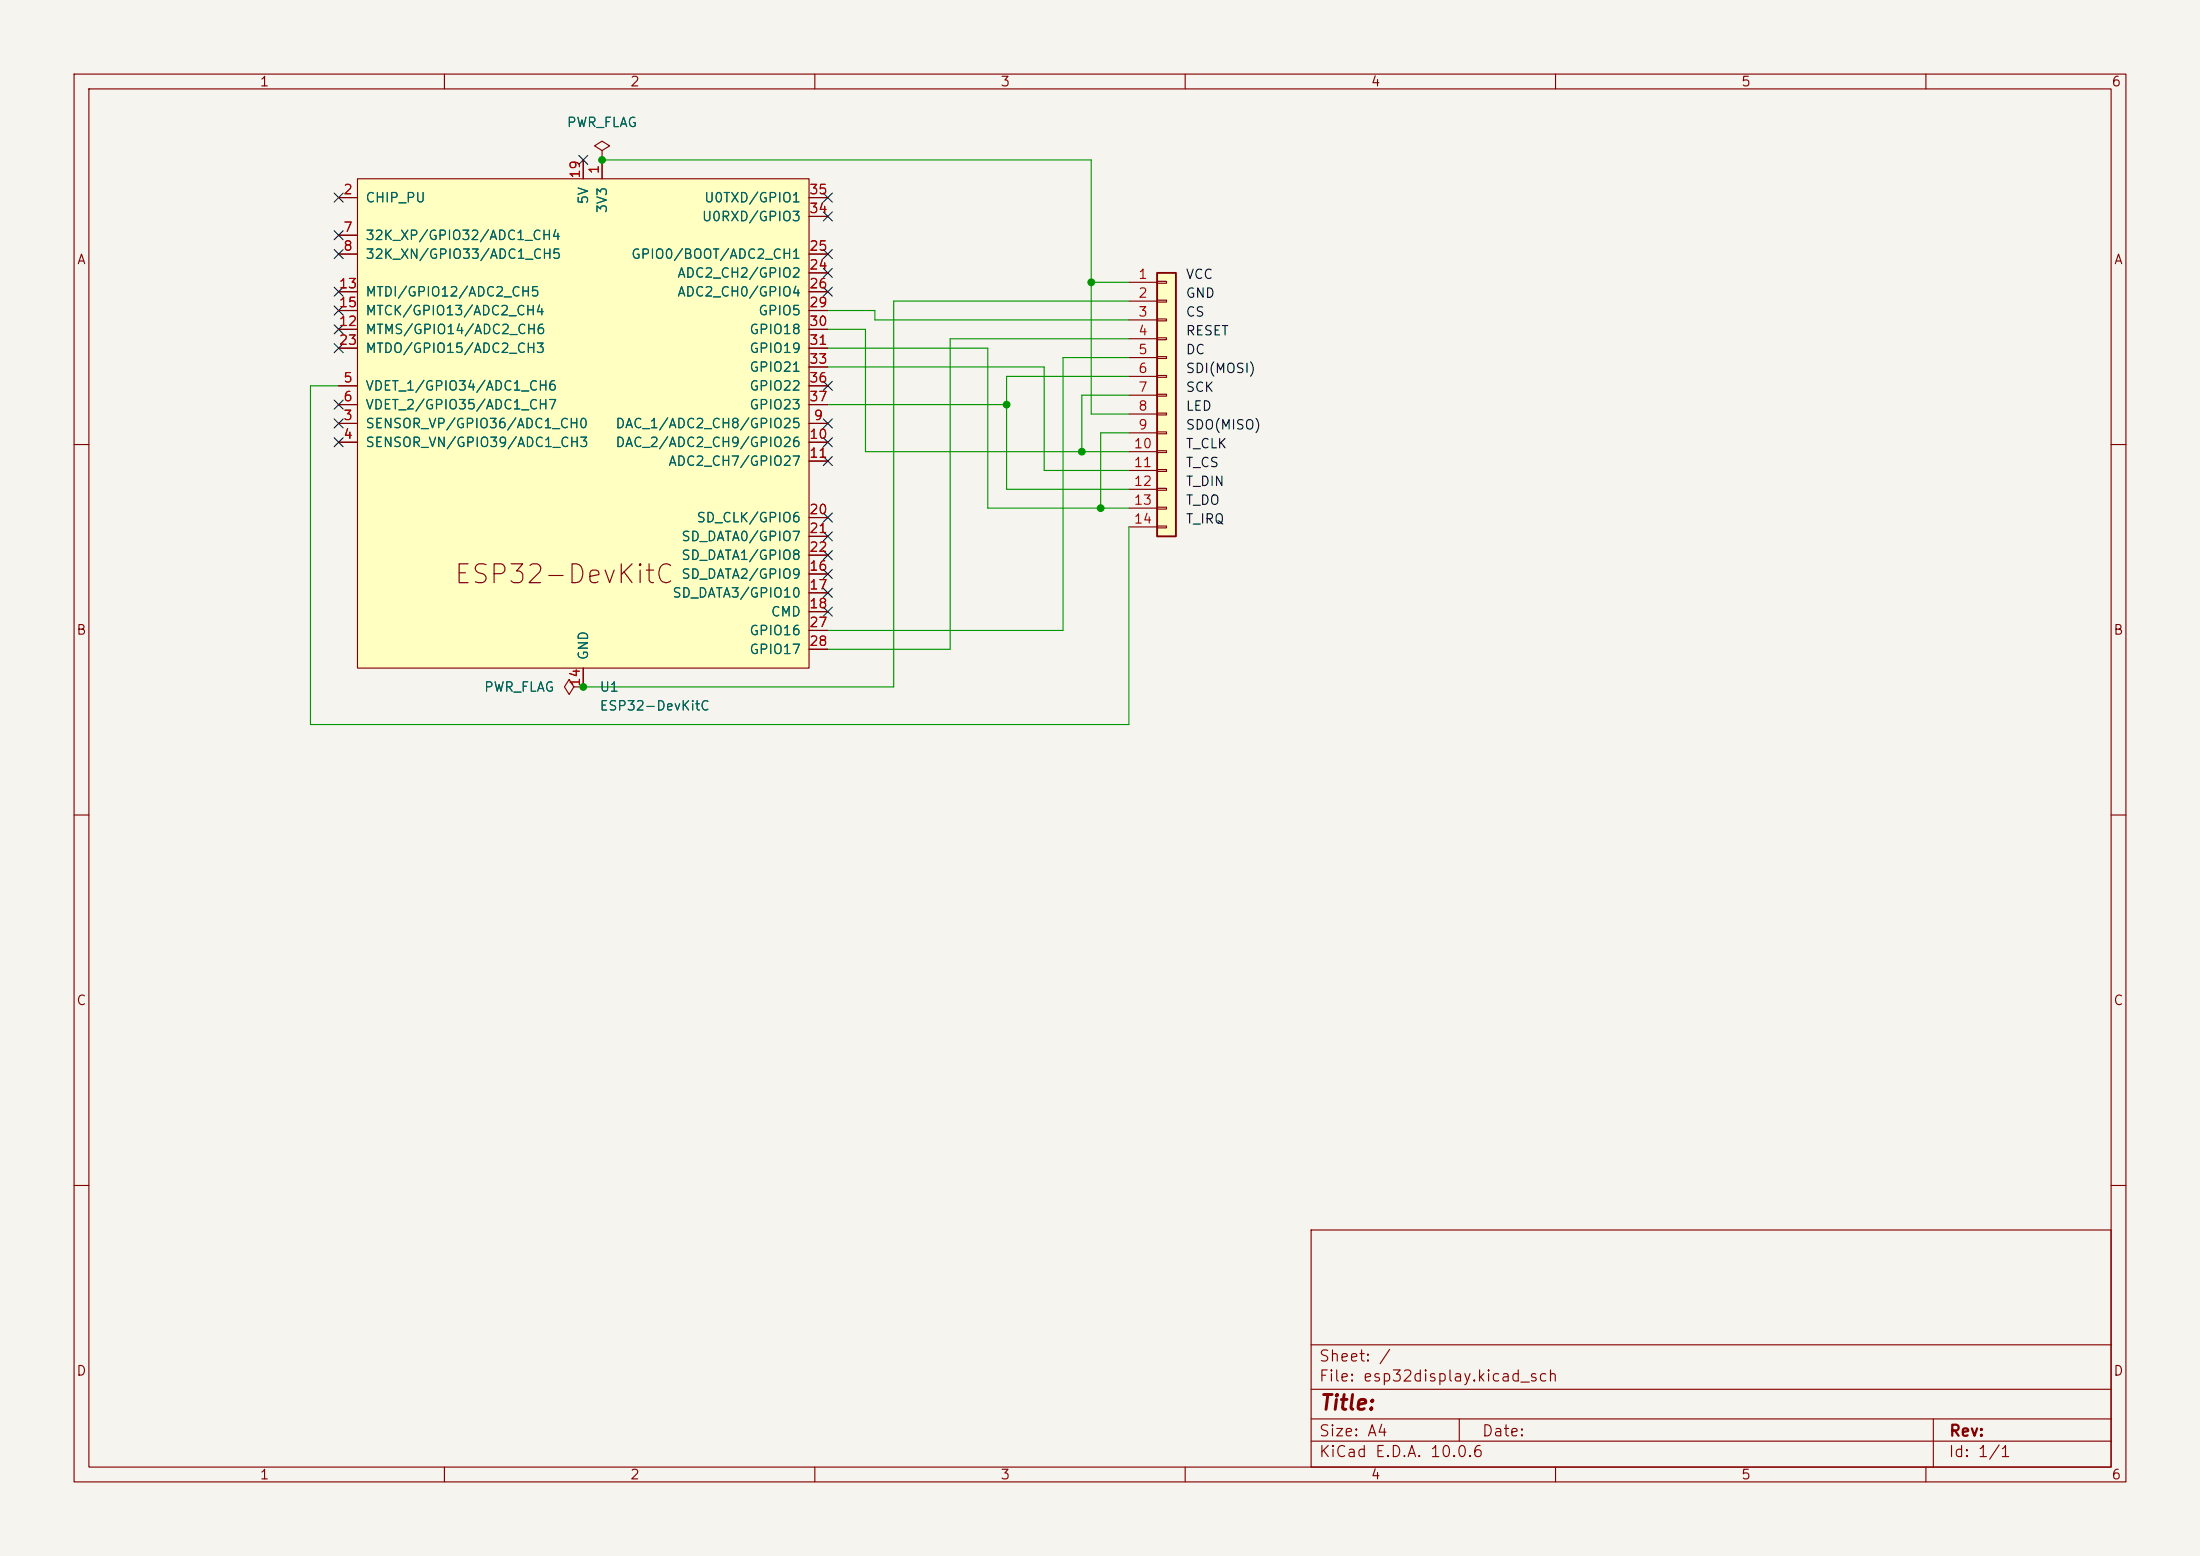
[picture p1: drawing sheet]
(kicad_sch
 (version 20260306)
 (generator "eeschema")
 (generator_version "10.0")
 (paper "A4")
 (lib_symbols
  (symbol "Connector_Generic:Conn_01x14"
   (pin_names
    (offset 1.016) (hide yes)) (exclude_from_sim no) (in_bom yes) (on_board yes)
   (in_pos_files yes)
   (duplicate_pin_numbers_are_jumpers no)
   (property "Reference" "J" (at 0 17.78 0) (show_name no) (do_not_autoplace no) (effects (font (size 1.27 1.27))))
   (property "Value" "Conn_01x14" (at 0 -20.32 0) (show_name no) (do_not_autoplace no) (effects (font (size 1.27 1.27))))
   (property "Footprint" "" (at 0 0 0) (show_name no) (do_not_autoplace no) (hide yes) (effects (font (size 1.27 1.27))))
   (property "Datasheet" "" (at 0 0 0) (show_name no) (do_not_autoplace no) (hide yes) (effects (font (size 1.27 1.27))))
   (property "Description" "Generic connector, single row, 01x14, script generated (kicad-library-utils/schlib/autogen/connector/)" (at 0 0 0) (show_name no) (do_not_autoplace no) (hide yes) (effects (font (size 1.27 1.27))))
   (symbol "Conn_01x14_1_1"
    (rectangle (start -1.27 16.51) (end 1.27 -19.05) (stroke (width 0.254) (type default)) (fill (type background)))
    (rectangle (start -1.27 15.367) (end 0 15.113) (stroke (width 0.1524) (type default)) (fill (type none)))
    (rectangle (start -1.27 12.827) (end 0 12.573) (stroke (width 0.1524) (type default)) (fill (type none)))
    (rectangle (start -1.27 10.287) (end 0 10.033) (stroke (width 0.1524) (type default)) (fill (type none)))
    (rectangle (start -1.27 7.747) (end 0 7.493) (stroke (width 0.1524) (type default)) (fill (type none)))
    (rectangle (start -1.27 5.207) (end 0 4.953) (stroke (width 0.1524) (type default)) (fill (type none)))
    (rectangle (start -1.27 2.667) (end 0 2.413) (stroke (width 0.1524) (type default)) (fill (type none)))
    (rectangle (start -1.27 0.127) (end 0 -0.127) (stroke (width 0.1524) (type default)) (fill (type none)))
    (rectangle (start -1.27 -2.413) (end 0 -2.667) (stroke (width 0.1524) (type default)) (fill (type none)))
    (rectangle (start -1.27 -4.953) (end 0 -5.207) (stroke (width 0.1524) (type default)) (fill (type none)))
    (rectangle (start -1.27 -7.493) (end 0 -7.747) (stroke (width 0.1524) (type default)) (fill (type none)))
    (rectangle (start -1.27 -10.033) (end 0 -10.287) (stroke (width 0.1524) (type default)) (fill (type none)))
    (rectangle (start -1.27 -12.573) (end 0 -12.827) (stroke (width 0.1524) (type default)) (fill (type none)))
    (rectangle (start -1.27 -15.113) (end 0 -15.367) (stroke (width 0.1524) (type default)) (fill (type none)))
    (rectangle (start -1.27 -17.653) (end 0 -17.907) (stroke (width 0.1524) (type default)) (fill (type none)))
    (pin passive line (at -5.08 15.24 0) (length 3.81) (name "Pin_1" (effects (font (size 1.27 1.27)))) (number "1" (effects (font (size 1.27 1.27)))))
    (pin passive line (at -5.08 12.7 0) (length 3.81) (name "Pin_2" (effects (font (size 1.27 1.27)))) (number "2" (effects (font (size 1.27 1.27)))))
    (pin passive line (at -5.08 10.16 0) (length 3.81) (name "Pin_3" (effects (font (size 1.27 1.27)))) (number "3" (effects (font (size 1.27 1.27)))))
    (pin passive line (at -5.08 7.62 0) (length 3.81) (name "Pin_4" (effects (font (size 1.27 1.27)))) (number "4" (effects (font (size 1.27 1.27)))))
    (pin passive line (at -5.08 5.08 0) (length 3.81) (name "Pin_5" (effects (font (size 1.27 1.27)))) (number "5" (effects (font (size 1.27 1.27)))))
    (pin passive line (at -5.08 2.54 0) (length 3.81) (name "Pin_6" (effects (font (size 1.27 1.27)))) (number "6" (effects (font (size 1.27 1.27)))))
    (pin passive line (at -5.08 0 0) (length 3.81) (name "Pin_7" (effects (font (size 1.27 1.27)))) (number "7" (effects (font (size 1.27 1.27)))))
    (pin passive line (at -5.08 -2.54 0) (length 3.81) (name "Pin_8" (effects (font (size 1.27 1.27)))) (number "8" (effects (font (size 1.27 1.27)))))
    (pin passive line (at -5.08 -5.08 0) (length 3.81) (name "Pin_9" (effects (font (size 1.27 1.27)))) (number "9" (effects (font (size 1.27 1.27)))))
    (pin passive line (at -5.08 -7.62 0) (length 3.81) (name "Pin_10" (effects (font (size 1.27 1.27)))) (number "10" (effects (font (size 1.27 1.27)))))
    (pin passive line (at -5.08 -10.16 0) (length 3.81) (name "Pin_11" (effects (font (size 1.27 1.27)))) (number "11" (effects (font (size 1.27 1.27)))))
    (pin passive line (at -5.08 -12.7 0) (length 3.81) (name "Pin_12" (effects (font (size 1.27 1.27)))) (number "12" (effects (font (size 1.27 1.27)))))
    (pin passive line (at -5.08 -15.24 0) (length 3.81) (name "Pin_13" (effects (font (size 1.27 1.27)))) (number "13" (effects (font (size 1.27 1.27)))))
    (pin passive line (at -5.08 -17.78 0) (length 3.81) (name "Pin_14" (effects (font (size 1.27 1.27)))) (number "14" (effects (font (size 1.27 1.27))))))
   (embedded_fonts no))
  (symbol "PCM_Espressif:ESP32-DevKitC"
   (pin_names
    (offset 1.016)) (exclude_from_sim no) (in_bom yes) (on_board yes)
   (in_pos_files yes)
   (duplicate_pin_numbers_are_jumpers no)
   (property "Reference" "U" (at -30.48 38.1 0) (show_name no) (do_not_autoplace no) (effects (font (size 1.27 1.27)) (justify left)))
   (property "Value" "ESP32-DevKitC" (at -30.48 35.56 0) (show_name no) (do_not_autoplace no) (effects (font (size 1.27 1.27)) (justify left)))
   (property "Footprint" "PCM_Espressif:ESP32-DevKitC" (at 0 -43.18 0) (show_name no) (do_not_autoplace no) (hide yes) (effects (font (size 1.27 1.27))))
   (property "Datasheet" "https://docs.espressif.com/projects/esp-idf/zh_CN/latest/esp32/hw-reference/esp32/get-started-devkitc.html" (at 0 -45.72 0) (show_name no) (do_not_autoplace no) (hide yes) (effects (font (size 1.27 1.27))))
   (property "Description" "Development Kit" (at 0 0 0) (show_name no) (do_not_autoplace no) (hide yes) (effects (font (size 1.27 1.27))))
   (symbol "ESP32-DevKitC_0_0"
    (text "ESP32-DevKitC" (at -2.54 -20.32 0) (effects (font (size 2.54 2.54))))
    (pin power_in line (at 0 -35.56 90) (length 2.54) (name "GND" (effects (font (size 1.27 1.27)))) (number "14" (effects (font (size 1.27 1.27)))))
    (pin power_in line (at 0 35.56 270) (length 2.54) (name "5V" (effects (font (size 1.27 1.27)))) (number "19" (effects (font (size 1.27 1.27))))))
   (symbol "ESP32-DevKitC_0_1"
    (rectangle (start -30.48 33.02) (end 30.48 -33.02) (stroke (width 0) (type default)) (fill (type background))))
   (symbol "ESP32-DevKitC_1_1"
    (pin power_in line (at 2.54 35.56 270) (length 2.54) (name "3V3" (effects (font (size 1.27 1.27)))) (number "1" (effects (font (size 1.27 1.27)))))
    (pin input line (at -33.02 30.48 0) (length 2.54) (name "CHIP_PU" (effects (font (size 1.27 1.27)))) (number "2" (effects (font (size 1.27 1.27)))))
    (pin input line (at -33.02 0 0) (length 2.54) (name "SENSOR_VP/GPIO36/ADC1_CH0" (effects (font (size 1.27 1.27)))) (number "3" (effects (font (size 1.27 1.27)))))
    (pin input line (at -33.02 -2.54 0) (length 2.54) (name "SENSOR_VN/GPIO39/ADC1_CH3" (effects (font (size 1.27 1.27)))) (number "4" (effects (font (size 1.27 1.27)))))
    (pin input line (at -33.02 5.08 0) (length 2.54) (name "VDET_1/GPIO34/ADC1_CH6" (effects (font (size 1.27 1.27)))) (number "5" (effects (font (size 1.27 1.27)))))
    (pin input line (at -33.02 2.54 0) (length 2.54) (name "VDET_2/GPIO35/ADC1_CH7" (effects (font (size 1.27 1.27)))) (number "6" (effects (font (size 1.27 1.27)))))
    (pin bidirectional line (at -33.02 25.4 0) (length 2.54) (name "32K_XP/GPIO32/ADC1_CH4" (effects (font (size 1.27 1.27)))) (number "7" (effects (font (size 1.27 1.27)))))
    (pin bidirectional line (at -33.02 22.86 0) (length 2.54) (name "32K_XN/GPIO33/ADC1_CH5" (effects (font (size 1.27 1.27)))) (number "8" (effects (font (size 1.27 1.27)))))
    (pin bidirectional line (at 33.02 0 180) (length 2.54) (name "DAC_1/ADC2_CH8/GPIO25" (effects (font (size 1.27 1.27)))) (number "9" (effects (font (size 1.27 1.27)))))
    (pin bidirectional line (at 33.02 -2.54 180) (length 2.54) (name "DAC_2/ADC2_CH9/GPIO26" (effects (font (size 1.27 1.27)))) (number "10" (effects (font (size 1.27 1.27)))))
    (pin bidirectional line (at 33.02 -5.08 180) (length 2.54) (name "ADC2_CH7/GPIO27" (effects (font (size 1.27 1.27)))) (number "11" (effects (font (size 1.27 1.27)))))
    (pin bidirectional line (at -33.02 12.7 0) (length 2.54) (name "MTMS/GPIO14/ADC2_CH6" (effects (font (size 1.27 1.27)))) (number "12" (effects (font (size 1.27 1.27)))))
    (pin bidirectional line (at -33.02 17.78 0) (length 2.54) (name "MTDI/GPIO12/ADC2_CH5" (effects (font (size 1.27 1.27)))) (number "13" (effects (font (size 1.27 1.27)))))
    (pin bidirectional line (at -33.02 15.24 0) (length 2.54) (name "MTCK/GPIO13/ADC2_CH4" (effects (font (size 1.27 1.27)))) (number "15" (effects (font (size 1.27 1.27)))))
    (pin bidirectional line (at 33.02 -20.32 180) (length 2.54) (name "SD_DATA2/GPIO9" (effects (font (size 1.27 1.27)))) (number "16" (effects (font (size 1.27 1.27)))))
    (pin bidirectional line (at 33.02 -22.86 180) (length 2.54) (name "SD_DATA3/GPIO10" (effects (font (size 1.27 1.27)))) (number "17" (effects (font (size 1.27 1.27)))))
    (pin bidirectional line (at 33.02 -25.4 180) (length 2.54) (name "CMD" (effects (font (size 1.27 1.27)))) (number "18" (effects (font (size 1.27 1.27)))))
    (pin bidirectional line (at 33.02 -12.7 180) (length 2.54) (name "SD_CLK/GPIO6" (effects (font (size 1.27 1.27)))) (number "20" (effects (font (size 1.27 1.27)))))
    (pin bidirectional line (at 33.02 -15.24 180) (length 2.54) (name "SD_DATA0/GPIO7" (effects (font (size 1.27 1.27)))) (number "21" (effects (font (size 1.27 1.27)))))
    (pin bidirectional line (at 33.02 -17.78 180) (length 2.54) (name "SD_DATA1/GPIO8" (effects (font (size 1.27 1.27)))) (number "22" (effects (font (size 1.27 1.27)))))
    (pin bidirectional line (at -33.02 10.16 0) (length 2.54) (name "MTDO/GPIO15/ADC2_CH3" (effects (font (size 1.27 1.27)))) (number "23" (effects (font (size 1.27 1.27)))))
    (pin bidirectional line (at 33.02 20.32 180) (length 2.54) (name "ADC2_CH2/GPIO2" (effects (font (size 1.27 1.27)))) (number "24" (effects (font (size 1.27 1.27)))))
    (pin bidirectional line (at 33.02 22.86 180) (length 2.54) (name "GPIO0/BOOT/ADC2_CH1" (effects (font (size 1.27 1.27)))) (number "25" (effects (font (size 1.27 1.27)))))
    (pin bidirectional line (at 33.02 17.78 180) (length 2.54) (name "ADC2_CH0/GPIO4" (effects (font (size 1.27 1.27)))) (number "26" (effects (font (size 1.27 1.27)))))
    (pin bidirectional line (at 33.02 -27.94 180) (length 2.54) (name "GPIO16" (effects (font (size 1.27 1.27)))) (number "27" (effects (font (size 1.27 1.27)))))
    (pin bidirectional line (at 33.02 -30.48 180) (length 2.54) (name "GPIO17" (effects (font (size 1.27 1.27)))) (number "28" (effects (font (size 1.27 1.27)))))
    (pin bidirectional line (at 33.02 15.24 180) (length 2.54) (name "GPIO5" (effects (font (size 1.27 1.27)))) (number "29" (effects (font (size 1.27 1.27)))))
    (pin bidirectional line (at 33.02 12.7 180) (length 2.54) (name "GPIO18" (effects (font (size 1.27 1.27)))) (number "30" (effects (font (size 1.27 1.27)))))
    (pin bidirectional line (at 33.02 10.16 180) (length 2.54) (name "GPIO19" (effects (font (size 1.27 1.27)))) (number "31" (effects (font (size 1.27 1.27)))))
    (pin passive line (at 0 -35.56 90) (length 2.54) (hide yes) (name "GND" (effects (font (size 1.27 1.27)))) (number "32" (effects (font (size 1.27 1.27)))))
    (pin bidirectional line (at 33.02 7.62 180) (length 2.54) (name "GPIO21" (effects (font (size 1.27 1.27)))) (number "33" (effects (font (size 1.27 1.27)))))
    (pin bidirectional line (at 33.02 27.94 180) (length 2.54) (name "U0RXD/GPIO3" (effects (font (size 1.27 1.27)))) (number "34" (effects (font (size 1.27 1.27)))))
    (pin bidirectional line (at 33.02 30.48 180) (length 2.54) (name "U0TXD/GPIO1" (effects (font (size 1.27 1.27)))) (number "35" (effects (font (size 1.27 1.27)))))
    (pin bidirectional line (at 33.02 5.08 180) (length 2.54) (name "GPIO22" (effects (font (size 1.27 1.27)))) (number "36" (effects (font (size 1.27 1.27)))))
    (pin bidirectional line (at 33.02 2.54 180) (length 2.54) (name "GPIO23" (effects (font (size 1.27 1.27)))) (number "37" (effects (font (size 1.27 1.27)))))
    (pin passive line (at 0 -35.56 90) (length 2.54) (hide yes) (name "GND" (effects (font (size 1.27 1.27)))) (number "38" (effects (font (size 1.27 1.27))))))
   (embedded_fonts no))
  (symbol "power:PWR_FLAG"
   (power global)
   (pin_numbers (hide yes))
   (pin_names
    (offset 0) (hide yes)) (exclude_from_sim no) (in_bom yes) (on_board yes)
   (in_pos_files yes)
   (duplicate_pin_numbers_are_jumpers no)
   (property "Reference" "#FLG" (at 0 1.905 0) (show_name no) (do_not_autoplace no) (hide yes) (effects (font (size 1.27 1.27))))
   (property "Value" "PWR_FLAG" (at 0 3.81 0) (show_name no) (do_not_autoplace no) (effects (font (size 1.27 1.27))))
   (property "Footprint" "" (at 0 0 0) (show_name no) (do_not_autoplace no) (hide yes) (effects (font (size 1.27 1.27))))
   (property "Datasheet" "" (at 0 0 0) (show_name no) (do_not_autoplace no) (hide yes) (effects (font (size 1.27 1.27))))
   (property "Description" "Special symbol for telling ERC where power comes from" (at 0 0 0) (show_name no) (do_not_autoplace no) (hide yes) (effects (font (size 1.27 1.27))))
   (symbol "PWR_FLAG_0_0"
    (pin power_out line (at 0 0 90) (length 0) (name "" (effects (font (size 1.27 1.27)))) (number "1" (effects (font (size 1.27 1.27))))))
   (symbol "PWR_FLAG_0_1"
    (polyline (pts (xy 0 0) (xy 0 1.27) (xy -1.016 1.905) (xy 0 2.54) (xy 1.016 1.905) (xy 0 1.27)) (stroke (width 0) (type default)) (fill (type none))))
   (embedded_fonts no)))
 (junction
  (at 147.32 38.1)
  (diameter 0)
  (color 0 0 0 0))
 (junction
  (at 146.05 60.96)
  (diameter 0)
  (color 0 0 0 0))
 (junction
  (at 135.89 54.61)
  (diameter 0)
  (color 0 0 0 0))
 (junction
  (at 148.59 68.58)
  (diameter 0)
  (color 0 0 0 0))
 (junction
  (at 81.28 21.59)
  (diameter 0)
  (color 0 0 0 0))
 (junction
  (at 78.74 92.71)
  (diameter 0)
  (color 0 0 0 0))
 (no_connect
  (at 111.76 62.23))
 (no_connect
  (at 45.72 34.29))
 (no_connect
  (at 111.76 80.01))
 (no_connect
  (at 111.76 26.67))
 (no_connect
  (at 45.72 41.91))
 (no_connect
  (at 111.76 29.21))
 (no_connect
  (at 111.76 72.39))
 (no_connect
  (at 45.72 59.69))
 (no_connect
  (at 45.72 54.61))
 (no_connect
  (at 111.76 77.47))
 (no_connect
  (at 45.72 46.99))
 (no_connect
  (at 111.76 34.29))
 (no_connect
  (at 111.76 52.07))
 (no_connect
  (at 78.74 21.59))
 (no_connect
  (at 45.72 44.45))
 (no_connect
  (at 111.76 69.85))
 (no_connect
  (at 111.76 36.83))
 (no_connect
  (at 45.72 57.15))
 (no_connect
  (at 111.76 82.55))
 (no_connect
  (at 45.72 26.67))
 (no_connect
  (at 45.72 39.37))
 (no_connect
  (at 111.76 74.93))
 (no_connect
  (at 45.72 31.75))
 (no_connect
  (at 111.76 57.15))
 (no_connect
  (at 111.76 59.69))
 (no_connect
  (at 111.76 39.37))
 (wire
  (pts (xy 143.51 85.09) (xy 111.76 85.09))
  (stroke (width 0) (type default)))
 (wire
  (pts (xy 135.89 54.61) (xy 135.89 66.04))
  (stroke (width 0) (type default)))
 (wire
  (pts (xy 111.76 44.45) (xy 116.84 44.45))
  (stroke (width 0) (type default)))
 (wire
  (pts (xy 120.65 92.71) (xy 120.65 40.64))
  (stroke (width 0) (type default)))
 (wire
  (pts (xy 152.4 53.34) (xy 146.05 53.34))
  (stroke (width 0) (type default)))
 (wire
  (pts (xy 128.27 45.72) (xy 152.4 45.72))
  (stroke (width 0) (type default)))
 (wire
  (pts (xy 120.65 40.64) (xy 152.4 40.64))
  (stroke (width 0) (type default)))
 (wire
  (pts (xy 81.28 21.59) (xy 147.32 21.59))
  (stroke (width 0) (type default)))
 (wire
  (pts (xy 78.74 92.71) (xy 120.65 92.71))
  (stroke (width 0) (type default)))
 (wire
  (pts (xy 143.51 48.26) (xy 143.51 85.09))
  (stroke (width 0) (type default)))
 (wire
  (pts (xy 118.11 43.18) (xy 152.4 43.18))
  (stroke (width 0) (type default)))
 (wire
  (pts (xy 152.4 58.42) (xy 148.59 58.42))
  (stroke (width 0) (type default)))
 (wire
  (pts (xy 147.32 21.59) (xy 147.32 38.1))
  (stroke (width 0) (type default)))
 (wire
  (pts (xy 133.35 68.58) (xy 148.59 68.58))
  (stroke (width 0) (type default)))
 (wire
  (pts (xy 111.76 46.99) (xy 133.35 46.99))
  (stroke (width 0) (type default)))
 (wire
  (pts (xy 152.4 50.8) (xy 135.89 50.8))
  (stroke (width 0) (type default)))
 (wire
  (pts (xy 140.97 63.5) (xy 152.4 63.5))
  (stroke (width 0) (type default)))
 (wire
  (pts (xy 111.76 41.91) (xy 118.11 41.91))
  (stroke (width 0) (type default)))
 (wire
  (pts (xy 148.59 58.42) (xy 148.59 68.58))
  (stroke (width 0) (type default)))
 (wire
  (pts (xy 147.32 38.1) (xy 152.4 38.1))
  (stroke (width 0) (type default)))
 (wire
  (pts (xy 152.4 48.26) (xy 143.51 48.26))
  (stroke (width 0) (type default)))
 (wire
  (pts (xy 118.11 41.91) (xy 118.11 43.18))
  (stroke (width 0) (type default)))
 (wire
  (pts (xy 147.32 38.1) (xy 147.32 55.88))
  (stroke (width 0) (type default)))
 (wire
  (pts (xy 146.05 60.96) (xy 152.4 60.96))
  (stroke (width 0) (type default)))
 (wire
  (pts (xy 135.89 54.61) (xy 111.76 54.61))
  (stroke (width 0) (type default)))
 (wire
  (pts (xy 116.84 60.96) (xy 146.05 60.96))
  (stroke (width 0) (type default)))
 (wire
  (pts (xy 116.84 44.45) (xy 116.84 60.96))
  (stroke (width 0) (type default)))
 (wire
  (pts (xy 111.76 49.53) (xy 140.97 49.53))
  (stroke (width 0) (type default)))
 (wire
  (pts (xy 128.27 87.63) (xy 128.27 45.72))
  (stroke (width 0) (type default)))
 (wire
  (pts (xy 111.76 87.63) (xy 128.27 87.63))
  (stroke (width 0) (type default)))
 (wire
  (pts (xy 135.89 66.04) (xy 152.4 66.04))
  (stroke (width 0) (type default)))
 (wire
  (pts (xy 135.89 50.8) (xy 135.89 54.61))
  (stroke (width 0) (type default)))
 (wire
  (pts (xy 147.32 55.88) (xy 152.4 55.88))
  (stroke (width 0) (type default)))
 (wire
  (pts (xy 152.4 71.12) (xy 152.4 97.79))
  (stroke (width 0) (type default)))
 (wire
  (pts (xy 152.4 97.79) (xy 41.91 97.79))
  (stroke (width 0) (type default)))
 (wire
  (pts (xy 41.91 97.79) (xy 41.91 52.07))
  (stroke (width 0) (type default)))
 (wire
  (pts (xy 146.05 53.34) (xy 146.05 60.96))
  (stroke (width 0) (type default)))
 (wire
  (pts (xy 133.35 46.99) (xy 133.35 68.58))
  (stroke (width 0) (type default)))
 (wire
  (pts (xy 41.91 52.07) (xy 45.72 52.07))
  (stroke (width 0) (type default)))
 (wire
  (pts (xy 148.59 68.58) (xy 152.4 68.58))
  (stroke (width 0) (type default)))
 (wire
  (pts (xy 140.97 49.53) (xy 140.97 63.5))
  (stroke (width 0) (type default)))
 (label "CS"
  (at 160.02 43.18 0)
  (effects (font (size 1.27 1.27)) (justify left bottom)))
 (label "T_CLK"
  (at 160.02 60.96 0)
  (effects (font (size 1.27 1.27)) (justify left bottom)))
 (label "T_DO"
  (at 160.02 68.58 0)
  (effects (font (size 1.27 1.27)) (justify left bottom)))
 (label "VCC"
  (at 160.02 38.1 0)
  (effects (font (size 1.27 1.27)) (justify left bottom)))
 (label "DC"
  (at 160.02 48.26 0)
  (effects (font (size 1.27 1.27)) (justify left bottom)))
 (label "T_IRQ"
  (at 160.02 71.12 0)
  (effects (font (size 1.27 1.27)) (justify left bottom)))
 (label "T_CS"
  (at 160.02 63.5 0)
  (effects (font (size 1.27 1.27)) (justify left bottom)))
 (label "T_DIN"
  (at 160.02 66.04 0)
  (effects (font (size 1.27 1.27)) (justify left bottom)))
 (label "GND"
  (at 160.02 40.64 0)
  (effects (font (size 1.27 1.27)) (justify left bottom)))
 (label "LED"
  (at 160.02 55.88 0)
  (effects (font (size 1.27 1.27)) (justify left bottom)))
 (label "RESET"
  (at 160.02 45.72 0)
  (effects (font (size 1.27 1.27)) (justify left bottom)))
 (label "SDI(MOSI)"
  (at 160.02 50.8 0)
  (effects (font (size 1.27 1.27)) (justify left bottom)))
 (label "SDO(MISO)"
  (at 160.02 58.42 0)
  (effects (font (size 1.27 1.27)) (justify left bottom)))
 (label "SCK"
  (at 160.02 53.34 0)
  (effects (font (size 1.27 1.27)) (justify left bottom)))
 (symbol
  (lib_id "PCM_Espressif:ESP32-DevKitC")
  (at 78.74 57.15 0)
  (unit 1)
  (body_style 1)
  (exclude_from_sim no)
  (in_bom yes)
  (on_board yes)
  (in_pos_files yes)
  (dnp no)
  (fields_autoplaced yes)
  (property "Reference" "U1" (at 80.8833 92.71 0) (show_name no) (do_not_autoplace no) (effects (font (size 1.27 1.27)) (justify left)))
  (property "Value" "ESP32-DevKitC" (at 80.8833 95.25 0) (show_name no) (do_not_autoplace no) (effects (font (size 1.27 1.27)) (justify left)))
  (property "Footprint" "PCM_Espressif:ESP32-DevKitC" (at 78.74 100.33 0) (hide yes) (show_name no) (do_not_autoplace no) (effects (font (size 1.27 1.27))))
  (property "Datasheet" "https://docs.espressif.com/projects/esp-idf/zh_CN/latest/esp32/hw-reference/esp32/get-started-devkitc.html" (at 78.74 102.87 0) (hide yes) (show_name no) (do_not_autoplace no) (effects (font (size 1.27 1.27))))
  (property "Description" "Development Kit" (at 78.74 57.15 0) (hide yes) (show_name no) (do_not_autoplace no) (effects (font (size 1.27 1.27))))
  (pin "13")
  (pin "6")
  (pin "9")
  (pin "12")
  (pin "35")
  (pin "10")
  (pin "37")
  (pin "11")
  (pin "34")
  (pin "25")
  (pin "32")
  (pin "38")
  (pin "33")
  (pin "1")
  (pin "36")
  (pin "2")
  (pin "7")
  (pin "16")
  (pin "20")
  (pin "24")
  (pin "8")
  (pin "3")
  (pin "4")
  (pin "5")
  (pin "23")
  (pin "18")
  (pin "14")
  (pin "17")
  (pin "15")
  (pin "28")
  (pin "31")
  (pin "29")
  (pin "22")
  (pin "30")
  (pin "26")
  (pin "21")
  (pin "27")
  (pin "19"))
 (symbol
  (lib_id "power:PWR_FLAG")
  (at 78.74 92.71 90)
  (unit 1)
  (body_style 1)
  (exclude_from_sim no)
  (in_bom yes)
  (on_board yes)
  (in_pos_files yes)
  (dnp no)
  (fields_autoplaced yes)
  (property "Reference" "#FLG02" (at 76.835 92.71 0) (hide yes) (show_name no) (do_not_autoplace no) (effects (font (size 1.27 1.27))))
  (property "Value" "PWR_FLAG" (at 74.93 92.7099 90) (show_name no) (do_not_autoplace no) (effects (font (size 1.27 1.27)) (justify left)))
  (property "Footprint" "" (at 78.74 92.71 0) (hide yes) (show_name no) (do_not_autoplace no) (effects (font (size 1.27 1.27))))
  (property "Datasheet" "" (at 78.74 92.71 0) (hide yes) (show_name no) (do_not_autoplace no) (effects (font (size 1.27 1.27))))
  (property "Description" "Special symbol for telling ERC where power comes from" (at 78.74 92.71 0) (hide yes) (show_name no) (do_not_autoplace no) (effects (font (size 1.27 1.27))))
  (pin "1"))
 (symbol
  (lib_id "Connector_Generic:Conn_01x14")
  (at 157.48 53.34 0)
  (unit 1)
  (body_style 1)
  (exclude_from_sim no)
  (in_bom yes)
  (on_board yes)
  (in_pos_files yes)
  (dnp no)
  (fields_autoplaced yes)
  (property "Reference" "J1" (at 160.02 53.3399 0) (hide yes) (show_name no) (do_not_autoplace no) (effects (font (size 1.27 1.27)) (justify left)))
  (property "Value" "Conn_01x14" (at 160.02 55.8799 0) (hide yes) (show_name no) (do_not_autoplace no) (effects (font (size 1.27 1.27)) (justify left)))
  (property "Footprint" "PCM_Espressif:ESP32-DevKitC" (at 157.48 53.34 0) (hide yes) (show_name no) (do_not_autoplace no) (effects (font (size 1.27 1.27))))
  (property "Datasheet" "" (at 157.48 53.34 0) (hide yes) (show_name no) (do_not_autoplace no) (effects (font (size 1.27 1.27))))
  (property "Description" "Generic connector, single row, 01x14, script generated (kicad-library-utils/schlib/autogen/connector/)" (at 157.48 53.34 0) (hide yes) (show_name no) (do_not_autoplace no) (effects (font (size 1.27 1.27))))
  (pin "12")
  (pin "14")
  (pin "5")
  (pin "4")
  (pin "1")
  (pin "3")
  (pin "8")
  (pin "6")
  (pin "13")
  (pin "2")
  (pin "10")
  (pin "9")
  (pin "7")
  (pin "11"))
 (symbol
  (lib_id "power:PWR_FLAG")
  (at 81.28 21.59 0)
  (unit 1)
  (body_style 1)
  (exclude_from_sim no)
  (in_bom yes)
  (on_board yes)
  (in_pos_files yes)
  (dnp no)
  (fields_autoplaced yes)
  (property "Reference" "#FLG01" (at 81.28 19.685 0) (hide yes) (show_name no) (do_not_autoplace no) (effects (font (size 1.27 1.27))))
  (property "Value" "PWR_FLAG" (at 81.28 16.51 0) (show_name no) (do_not_autoplace no) (effects (font (size 1.27 1.27))))
  (property "Footprint" "" (at 81.28 21.59 0) (hide yes) (show_name no) (do_not_autoplace no) (effects (font (size 1.27 1.27))))
  (property "Datasheet" "" (at 81.28 21.59 0) (hide yes) (show_name no) (do_not_autoplace no) (effects (font (size 1.27 1.27))))
  (property "Description" "Special symbol for telling ERC where power comes from" (at 81.28 21.59 0) (hide yes) (show_name no) (do_not_autoplace no) (effects (font (size 1.27 1.27))))
  (pin "1"))
 (sheet_instances
  (path ""
   (page "1")))
 (embedded_fonts no))
